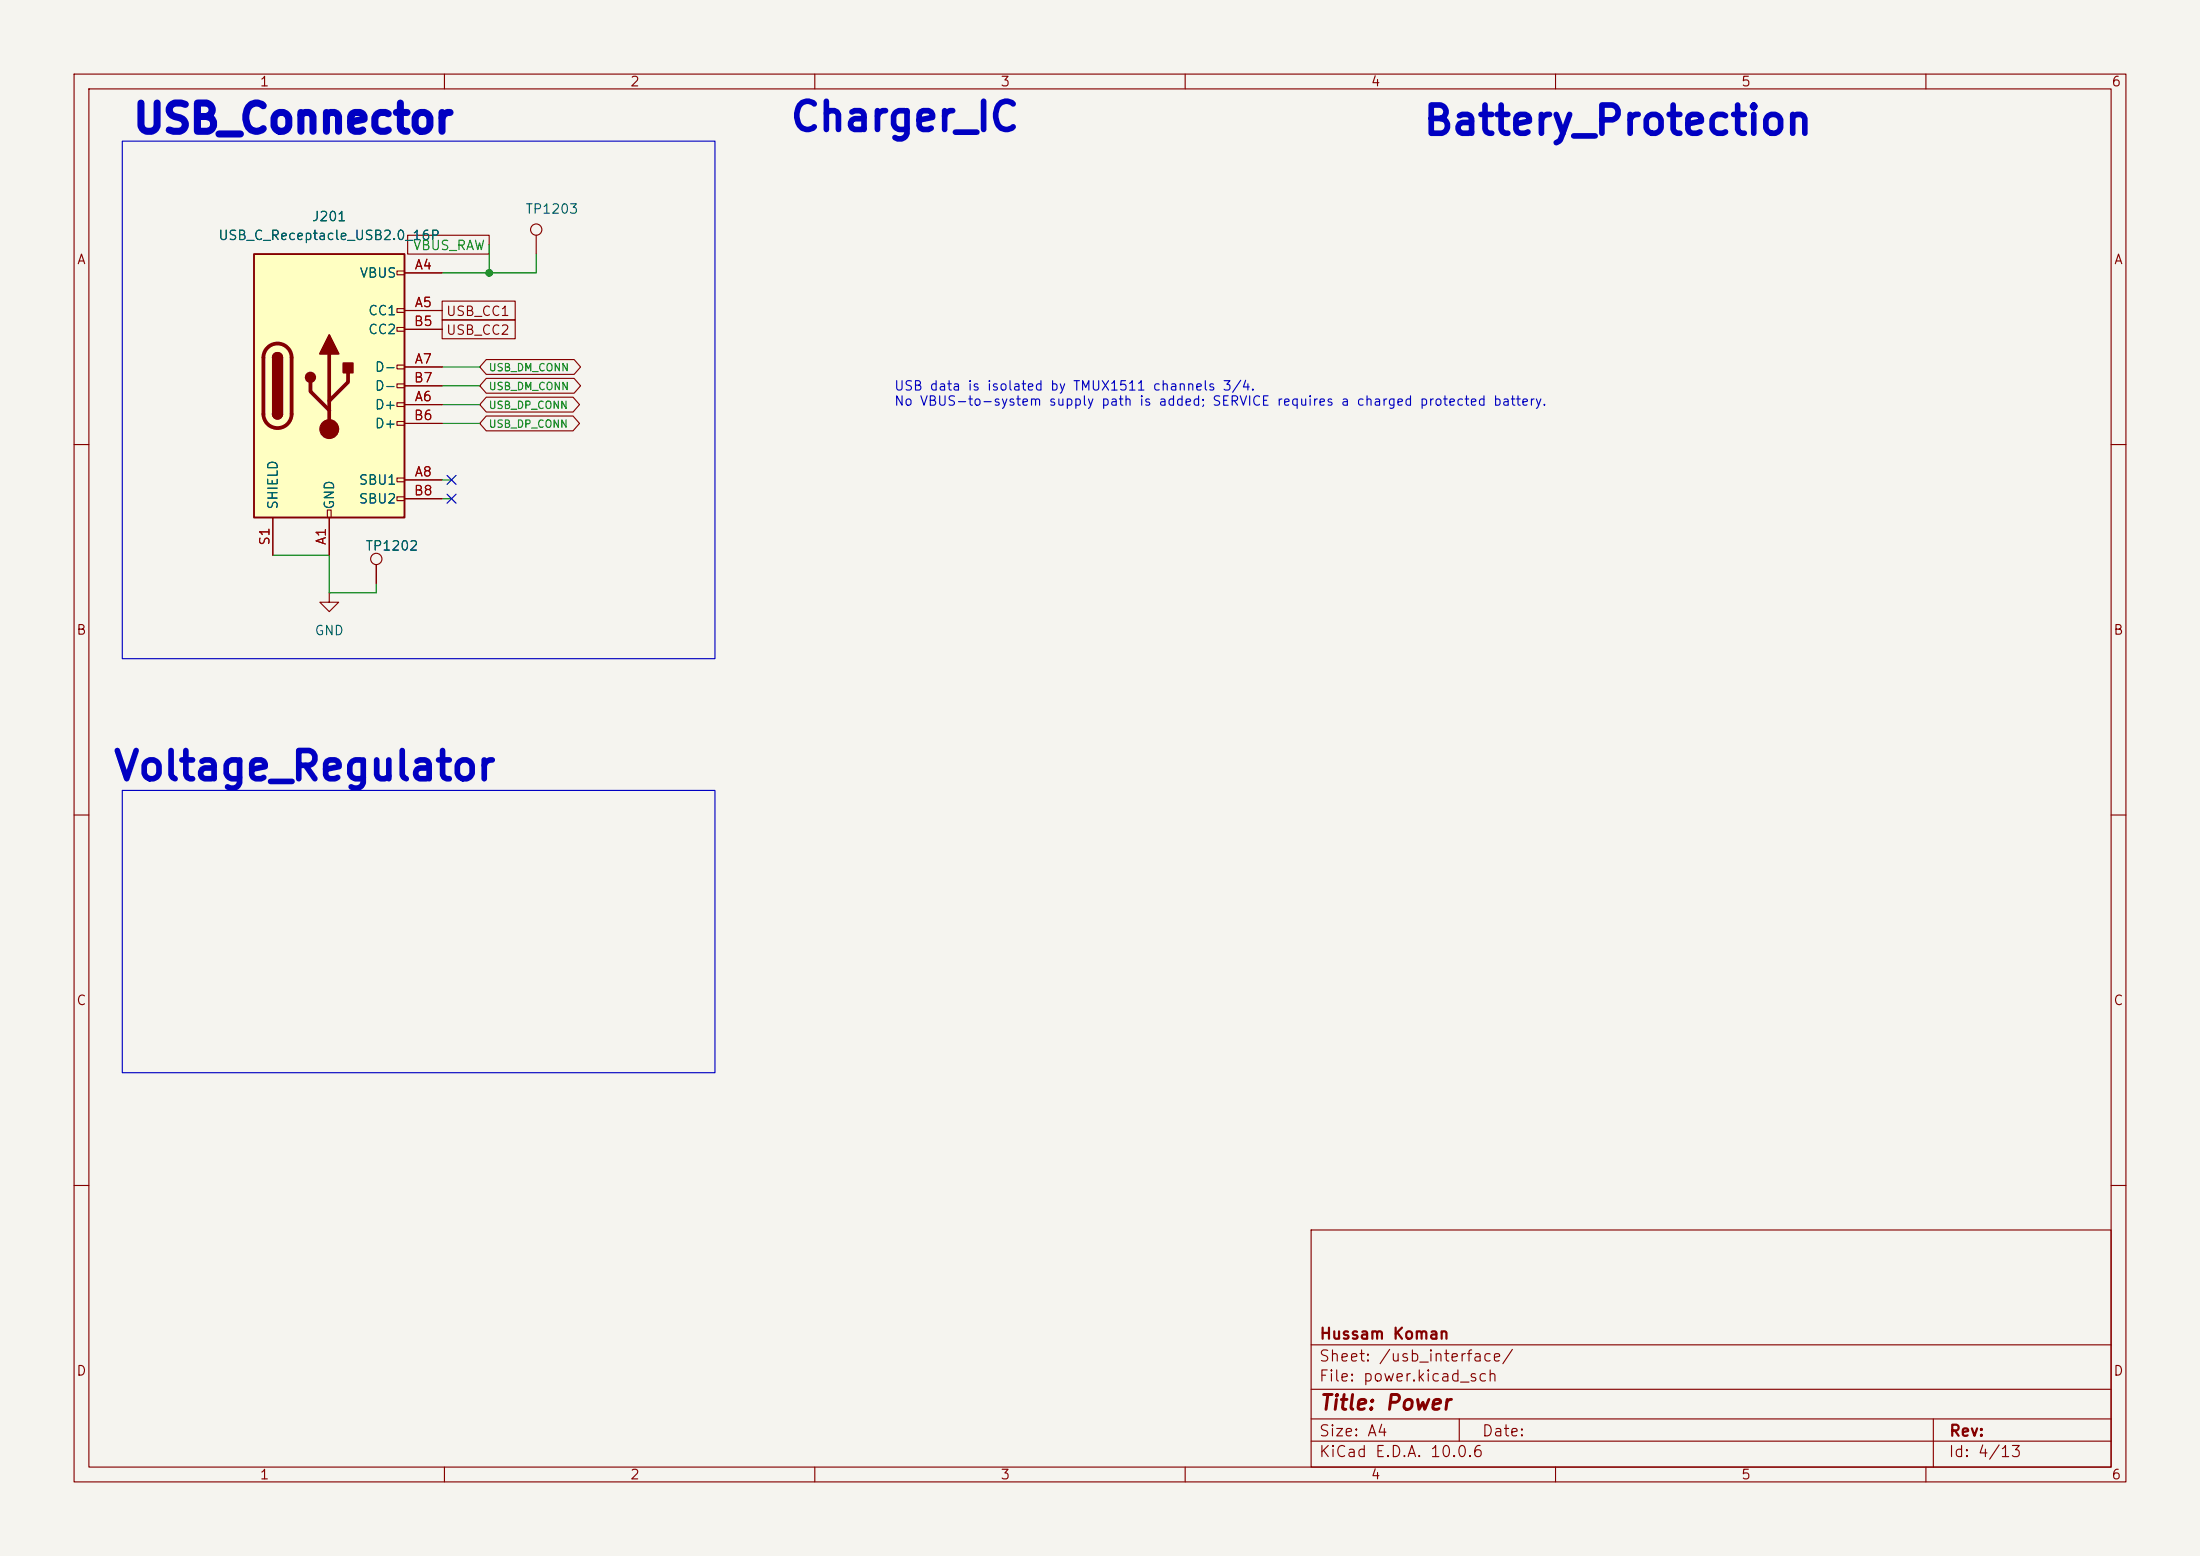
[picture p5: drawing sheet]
(kicad_sch
 (version 20260306)
 (generator "eeschema")
 (generator_version "10.0")
 (paper "A4")
 (title_block
  (title "Power")
  (company "Hussam Koman"))
 (lib_symbols
  (symbol "Connector:TestPoint"
   (pin_numbers (hide yes))
   (pin_names
    (offset 0.762) (hide yes)) (exclude_from_sim no) (in_bom yes) (on_board yes)
   (in_pos_files yes)
   (duplicate_pin_numbers_are_jumpers no)
   (property "Reference" "TP" (at 0 6.858 0) (show_name no) (do_not_autoplace no) (effects (font (size 1.27 1.27))))
   (property "Value" "TestPoint" (at 0 5.08 0) (show_name no) (do_not_autoplace no) (effects (font (size 1.27 1.27))))
   (property "Footprint" "" (at 5.08 0 0) (show_name no) (do_not_autoplace no) (hide yes) (effects (font (size 1.27 1.27))))
   (property "Datasheet" "" (at 5.08 0 0) (show_name no) (do_not_autoplace no) (hide yes) (effects (font (size 1.27 1.27))))
   (property "Description" "test point" (at 0 0 0) (show_name no) (do_not_autoplace no) (hide yes) (effects (font (size 1.27 1.27))))
   (symbol "TestPoint_0_1"
    (circle (center 0 3.302) (radius 0.762) (stroke (width 0) (type default)) (fill (type none))))
   (symbol "TestPoint_1_1"
    (pin passive line (at 0 0 90) (length 2.54) (name "1" (effects (font (size 1.27 1.27)))) (number "1" (effects (font (size 1.27 1.27))))))
   (embedded_fonts no))
  (symbol "IntegrationUSB:USB_C_Receptacle_USB2.0_16P"
   (pin_names
    (offset 1.016)) (exclude_from_sim no) (in_bom yes) (on_board yes)
   (in_pos_files yes)
   (duplicate_pin_numbers_are_jumpers no)
   (property "Reference" "J201" (at 0 22.86 0) (show_name no) (do_not_autoplace no) (effects (font (size 1.27 1.27))))
   (property "Value" "USB_C_Receptacle_USB2.0_16P" (at 0 20.32 0) (show_name no) (do_not_autoplace no) (effects (font (size 1.27 1.27))))
   (property "Footprint" "Connector_USB:USB_C_Receptacle_HRO_TYPE-C-31-M-12" (at 3.81 0 0) (show_name no) (do_not_autoplace no) (hide yes) (effects (font (size 1.27 1.27))))
   (property "Datasheet" "https://www.usb.org/sites/default/files/documents/usb_type-c.zip" (at 3.81 0 0) (show_name no) (do_not_autoplace no) (hide yes) (effects (font (size 1.27 1.27))))
   (property "Description" "USB 2.0-only 16P Type-C Receptacle connector" (at 0 0 0) (show_name no) (do_not_autoplace no) (hide yes) (effects (font (size 1.27 1.27))))
   (property "LCSC Part" "C165948" (at 0 0 0) (show_name no) (do_not_autoplace no) (hide yes) (effects (font (size 1.27 1.27))))
   (property "Availability" "" (at 0 0 0) (show_name no) (do_not_autoplace no) (hide yes) (effects (font (size 1.27 1.27))))
   (property "Check_prices" "" (at 0 0 0) (show_name no) (do_not_autoplace no) (hide yes) (effects (font (size 1.27 1.27))))
   (property "Description_1" "" (at 0 0 0) (show_name no) (do_not_autoplace no) (hide yes) (effects (font (size 1.27 1.27))))
   (property "MANUFACTURER" "" (at 0 0 0) (show_name no) (do_not_autoplace no) (hide yes) (effects (font (size 1.27 1.27))))
   (property "MAXIMUM_PACKAGE_HEIGHT" "" (at 0 0 0) (show_name no) (do_not_autoplace no) (hide yes) (effects (font (size 1.27 1.27))))
   (property "MF" "" (at 0 0 0) (show_name no) (do_not_autoplace no) (hide yes) (effects (font (size 1.27 1.27))))
   (property "MP" "" (at 0 0 0) (show_name no) (do_not_autoplace no) (hide yes) (effects (font (size 1.27 1.27))))
   (property "PARTREV" "" (at 0 0 0) (show_name no) (do_not_autoplace no) (hide yes) (effects (font (size 1.27 1.27))))
   (property "Package" "" (at 0 0 0) (show_name no) (do_not_autoplace no) (hide yes) (effects (font (size 1.27 1.27))))
   (property "Price" "" (at 0 0 0) (show_name no) (do_not_autoplace no) (hide yes) (effects (font (size 1.27 1.27))))
   (property "STANDARD" "" (at 0 0 0) (show_name no) (do_not_autoplace no) (hide yes) (effects (font (size 1.27 1.27))))
   (property "SnapEDA_Link" "" (at 0 0 0) (show_name no) (do_not_autoplace no) (hide yes) (effects (font (size 1.27 1.27))))
   (symbol "USB_C_Receptacle_USB2.0_16P_0_0"
    (rectangle (start -0.254 -17.78) (end 0.254 -16.764) (stroke (width 0) (type default)) (fill (type none)))
    (rectangle (start 10.16 15.494) (end 9.144 14.986) (stroke (width 0) (type default)) (fill (type none)))
    (rectangle (start 10.16 10.414) (end 9.144 9.906) (stroke (width 0) (type default)) (fill (type none)))
    (rectangle (start 10.16 7.874) (end 9.144 7.366) (stroke (width 0) (type default)) (fill (type none)))
    (rectangle (start 10.16 2.794) (end 9.144 2.286) (stroke (width 0) (type default)) (fill (type none)))
    (rectangle (start 10.16 0.254) (end 9.144 -0.254) (stroke (width 0) (type default)) (fill (type none)))
    (rectangle (start 10.16 -2.286) (end 9.144 -2.794) (stroke (width 0) (type default)) (fill (type none)))
    (rectangle (start 10.16 -4.826) (end 9.144 -5.334) (stroke (width 0) (type default)) (fill (type none)))
    (rectangle (start 10.16 -12.446) (end 9.144 -12.954) (stroke (width 0) (type default)) (fill (type none)))
    (rectangle (start 10.16 -14.986) (end 9.144 -15.494) (stroke (width 0) (type default)) (fill (type none))))
   (symbol "USB_C_Receptacle_USB2.0_16P_0_1"
    (rectangle (start -10.16 17.78) (end 10.16 -17.78) (stroke (width 0.254) (type default)) (fill (type background)))
    (polyline (pts (xy -8.89 -3.81) (xy -8.89 3.81)) (stroke (width 0.508) (type default)) (fill (type none)))
    (rectangle (start -7.62 -3.81) (end -6.35 3.81) (stroke (width 0.254) (type default)) (fill (type outline)))
    (arc (start -7.62 3.81) (mid -6.985 4.4423) (end -6.35 3.81) (stroke (width 0.254) (type default)) (fill (type none)))
    (arc (start -7.62 3.81) (mid -6.985 4.4423) (end -6.35 3.81) (stroke (width 0.254) (type default)) (fill (type outline)))
    (arc (start -8.89 3.81) (mid -6.985 5.7067) (end -5.08 3.81) (stroke (width 0.508) (type default)) (fill (type none)))
    (arc (start -5.08 -3.81) (mid -6.985 -5.7067) (end -8.89 -3.81) (stroke (width 0.508) (type default)) (fill (type none)))
    (arc (start -6.35 -3.81) (mid -6.985 -4.4423) (end -7.62 -3.81) (stroke (width 0.254) (type default)) (fill (type none)))
    (arc (start -6.35 -3.81) (mid -6.985 -4.4423) (end -7.62 -3.81) (stroke (width 0.254) (type default)) (fill (type outline)))
    (polyline (pts (xy -5.08 3.81) (xy -5.08 -3.81)) (stroke (width 0.508) (type default)) (fill (type none)))
    (circle (center -2.54 1.143) (radius 0.635) (stroke (width 0.254) (type default)) (fill (type outline)))
    (polyline (pts (xy -1.27 4.318) (xy 0 6.858) (xy 1.27 4.318) (xy -1.27 4.318)) (stroke (width 0.254) (type default)) (fill (type outline)))
    (polyline (pts (xy 0 -2.032) (xy 2.54 0.508) (xy 2.54 1.778)) (stroke (width 0.508) (type default)) (fill (type none)))
    (polyline (pts (xy 0 -3.302) (xy -2.54 -0.762) (xy -2.54 0.508)) (stroke (width 0.508) (type default)) (fill (type none)))
    (polyline (pts (xy 0 -5.842) (xy 0 4.318)) (stroke (width 0.508) (type default)) (fill (type none)))
    (circle (center 0 -5.842) (radius 1.27) (stroke (width 0) (type default)) (fill (type outline)))
    (rectangle (start 1.905 1.778) (end 3.175 3.048) (stroke (width 0.254) (type default)) (fill (type outline))))
   (symbol "USB_C_Receptacle_USB2.0_16P_1_1"
    (pin passive line (at 0 -22.86 90) (length 5.08) (name "GND" (effects (font (size 1.27 1.27)))) (number "A1" (effects (font (size 1.27 1.27)))))
    (pin power_out line (at 15.24 15.24 180) (length 5.08) (name "VBUS" (effects (font (size 1.27 1.27)))) (number "A4" (effects (font (size 1.27 1.27)))))
    (pin bidirectional line (at 15.24 10.16 180) (length 5.08) (name "CC1" (effects (font (size 1.27 1.27)))) (number "A5" (effects (font (size 1.27 1.27)))))
    (pin bidirectional line (at 15.24 -2.54 180) (length 5.08) (name "D+" (effects (font (size 1.27 1.27)))) (number "A6" (effects (font (size 1.27 1.27)))))
    (pin bidirectional line (at 15.24 2.54 180) (length 5.08) (name "D-" (effects (font (size 1.27 1.27)))) (number "A7" (effects (font (size 1.27 1.27)))))
    (pin bidirectional line (at 15.24 -12.7 180) (length 5.08) (name "SBU1" (effects (font (size 1.27 1.27)))) (number "A8" (effects (font (size 1.27 1.27)))))
    (pin passive line (at 15.24 15.24 180) (length 5.08) (hide yes) (name "VBUS" (effects (font (size 1.27 1.27)))) (number "A9" (effects (font (size 1.27 1.27)))))
    (pin passive line (at 0 -22.86 90) (length 5.08) (hide yes) (name "GND" (effects (font (size 1.27 1.27)))) (number "A12" (effects (font (size 1.27 1.27)))))
    (pin passive line (at 0 -22.86 90) (length 5.08) (hide yes) (name "GND" (effects (font (size 1.27 1.27)))) (number "B1" (effects (font (size 1.27 1.27)))))
    (pin passive line (at 15.24 15.24 180) (length 5.08) (hide yes) (name "VBUS" (effects (font (size 1.27 1.27)))) (number "B4" (effects (font (size 1.27 1.27)))))
    (pin bidirectional line (at 15.24 7.62 180) (length 5.08) (name "CC2" (effects (font (size 1.27 1.27)))) (number "B5" (effects (font (size 1.27 1.27)))))
    (pin bidirectional line (at 15.24 -5.08 180) (length 5.08) (name "D+" (effects (font (size 1.27 1.27)))) (number "B6" (effects (font (size 1.27 1.27)))))
    (pin bidirectional line (at 15.24 0 180) (length 5.08) (name "D-" (effects (font (size 1.27 1.27)))) (number "B7" (effects (font (size 1.27 1.27)))))
    (pin bidirectional line (at 15.24 -15.24 180) (length 5.08) (name "SBU2" (effects (font (size 1.27 1.27)))) (number "B8" (effects (font (size 1.27 1.27)))))
    (pin passive line (at 15.24 15.24 180) (length 5.08) (hide yes) (name "VBUS" (effects (font (size 1.27 1.27)))) (number "B9" (effects (font (size 1.27 1.27)))))
    (pin passive line (at 0 -22.86 90) (length 5.08) (hide yes) (name "GND" (effects (font (size 1.27 1.27)))) (number "B12" (effects (font (size 1.27 1.27)))))
    (pin passive line (at -7.62 -22.86 90) (length 5.08) (name "SHIELD" (effects (font (size 1.27 1.27)))) (number "S1" (effects (font (size 1.27 1.27))))))
   (embedded_fonts no))
  (symbol "power:GND"
   (power global)
   (pin_numbers (hide yes))
   (pin_names
    (offset 0) (hide yes)) (exclude_from_sim no) (in_bom yes) (on_board yes)
   (in_pos_files yes)
   (duplicate_pin_numbers_are_jumpers no)
   (property "Reference" "#PWR" (at 0 -6.35 0) (show_name no) (do_not_autoplace no) (hide yes) (effects (font (size 1.27 1.27))))
   (property "Value" "GND" (at 0 -3.81 0) (show_name no) (do_not_autoplace no) (effects (font (size 1.27 1.27))))
   (property "Footprint" "" (at 0 0 0) (show_name no) (do_not_autoplace no) (hide yes) (effects (font (size 1.27 1.27))))
   (property "Datasheet" "" (at 0 0 0) (show_name no) (do_not_autoplace no) (hide yes) (effects (font (size 1.27 1.27))))
   (property "Description" "Power symbol creates a global label with name \"GND\" , ground" (at 0 0 0) (show_name no) (do_not_autoplace no) (hide yes) (effects (font (size 1.27 1.27))))
   (symbol "GND_0_1"
    (polyline (pts (xy 0 0) (xy 0 -1.27) (xy 1.27 -1.27) (xy 0 -2.54) (xy -1.27 -1.27) (xy 0 -1.27)) (stroke (width 0) (type default)) (fill (type none))))
   (symbol "GND_1_1"
    (pin power_in line (at 0 0 270) (length 0) (name "" (effects (font (size 1.27 1.27)))) (number "1" (effects (font (size 1.27 1.27))))))
   (embedded_fonts no)))
 (rectangle (start 16.51 19.05) (end 96.52 88.9) (stroke (width 0) (type default)) (fill (type none)))
 (rectangle (start 16.51 106.68) (end 96.52 144.78) (stroke (width 0) (type default)) (fill (type none)))
 (text "Battery_Protection" (exclude_from_sim no) (at 218.44 16.51 0) (effects (font (size 3.81 3.81) (thickness 0.762)
    (bold yes))))
 (text "USB_Connector" (exclude_from_sim no) (at 39.624 16.256 0) (effects (font (size 3.81 3.81) (thickness 1.016)
    (bold yes))))
 (text "Voltage_Regulator" (exclude_from_sim no) (at 41.148 103.632 0) (effects (font (size 3.81 3.81) (thickness 0.762)
    (bold yes))))
 (text "Charger_IC" (exclude_from_sim no) (at 122.174 16.002 0) (effects (font (size 3.81 3.81) (thickness 0.762)
    (bold yes))))
 (junction (at 66.04 36.83)
  (diameter 0) (color 0 0 0 0))
 (no_connect (at 60.96 67.31))
 (no_connect (at 60.96 64.77))
 (global_label "USB_CC1"
  (shape passive) (at 59.69 41.91 0) (fields_autoplaced yes) (effects (font (size 1.27 1.27)) (justify left))
  (property "Intersheetrefs" "${INTERSHEET_REFS}" (at 70.091 41.91 0) (hide yes) (show_name no) (do_not_autoplace no) (effects (font (size 1.27 1.27)) (justify left))))
 (global_label "VBUS_RAW"
  (shape passive) (at 66.04 33.02 180) (fields_autoplaced yes) (effects (font (size 1.27 1.27)) (justify right))
  (property "Intersheetrefs" "${INTERSHEET_REFS}" (at 54.4899 33.02 0) (hide yes) (show_name no) (do_not_autoplace no) (effects (font (size 1.27 1.27)) (justify right))))
 (global_label "USB_CC2"
  (shape passive) (at 59.69 44.45 0) (fields_autoplaced yes) (effects (font (size 1.27 1.27)) (justify left))
  (property "Intersheetrefs" "${INTERSHEET_REFS}" (at 70.091 44.45 0) (hide yes) (show_name no) (do_not_autoplace no) (effects (font (size 1.27 1.27)) (justify left))))
 (symbol
  (lib_id "power:GND") (at 44.45 80.01 0) (unit 1)
  (body_style 1) (exclude_from_sim no) (in_bom yes) (on_board yes)
  (in_pos_files yes) (dnp no) (fields_autoplaced yes)
  (property "Reference" "#PWR0216" (at 44.45 86.36 0) (hide yes) (show_name no) (do_not_autoplace no) (effects (font (size 1.27 1.27))))
  (property "Value" "GND" (at 44.45 85.09 0) (show_name no) (do_not_autoplace no) (effects (font (size 1.27 1.27))))
  (property "Footprint" "" (at 44.45 80.01 0) (hide yes) (show_name no) (do_not_autoplace no) (effects (font (size 1.27 1.27))))
  (property "Datasheet" "" (at 44.45 80.01 0) (hide yes) (show_name no) (do_not_autoplace no) (effects (font (size 1.27 1.27))))
  (property "Description" "Power symbol creates a global label with name \"GND\" , ground" (at 44.45 80.01 0) (hide yes) (show_name no) (do_not_autoplace no) (effects (font (size 1.27 1.27)))) (pin "1"))
 (symbol
  (lib_id "IntegrationUSB:USB_C_Receptacle_USB2.0_16P") (at 44.45 52.07 0) (unit 1)
  (body_style 1) (exclude_from_sim no) (in_bom yes) (on_board yes)
  (in_pos_files yes) (dnp no) (fields_autoplaced yes)
  (property "Reference" "J201" (at 44.45 29.21 0) (show_name no) (do_not_autoplace no) (effects (font (size 1.27 1.27))))
  (property "Value" "USB_C_Receptacle_USB2.0_16P" (at 44.45 31.75 0) (show_name no) (do_not_autoplace no) (effects (font (size 1.27 1.27))))
  (property "Footprint" "PreservedUSB:USB_C_Receptacle_HRO_TYPE-C-31-M-12" (at 48.26 52.07 0) (hide yes) (show_name no) (do_not_autoplace no) (effects (font (size 1.27 1.27))))
  (property "Datasheet" "https://www.usb.org/sites/default/files/documents/usb_type-c.zip" (at 48.26 52.07 0) (hide yes) (show_name no) (do_not_autoplace no) (effects (font (size 1.27 1.27))))
  (property "Description" "USB 2.0-only 16P Type-C Receptacle connector" (at 44.45 52.07 0) (hide yes) (show_name no) (do_not_autoplace no) (effects (font (size 1.27 1.27))))
  (property "LCSC Part" "C165948" (at 44.45 52.07 0) (hide yes) (show_name no) (do_not_autoplace no) (effects (font (size 1.27 1.27))))
  (property "Availability" "" (at 44.45 52.07 0) (hide yes) (show_name no) (do_not_autoplace no) (effects (font (size 1.27 1.27))))
  (property "Check_prices" "" (at 44.45 52.07 0) (hide yes) (show_name no) (do_not_autoplace no) (effects (font (size 1.27 1.27))))
  (property "Description_1" "" (at 44.45 52.07 0) (hide yes) (show_name no) (do_not_autoplace no) (effects (font (size 1.27 1.27))))
  (property "MANUFACTURER" "Korean Hroparts Elec" (at 44.45 52.07 0) (hide yes) (show_name no) (do_not_autoplace no) (effects (font (size 1.27 1.27))))
  (property "MAXIMUM_PACKAGE_HEIGHT" "" (at 44.45 52.07 0) (hide yes) (show_name no) (do_not_autoplace no) (effects (font (size 1.27 1.27))))
  (property "MF" "" (at 44.45 52.07 0) (hide yes) (show_name no) (do_not_autoplace no) (effects (font (size 1.27 1.27))))
  (property "MP" "TYPE-C-31-M-12" (at 44.45 52.07 0) (hide yes) (show_name no) (do_not_autoplace no) (effects (font (size 1.27 1.27))))
  (property "PARTREV" "" (at 44.45 52.07 0) (hide yes) (show_name no) (do_not_autoplace no) (effects (font (size 1.27 1.27))))
  (property "Package" "" (at 44.45 52.07 0) (hide yes) (show_name no) (do_not_autoplace no) (effects (font (size 1.27 1.27))))
  (property "Price" "" (at 44.45 52.07 0) (hide yes) (show_name no) (do_not_autoplace no) (effects (font (size 1.27 1.27))))
  (property "STANDARD" "" (at 44.45 52.07 0) (hide yes) (show_name no) (do_not_autoplace no) (effects (font (size 1.27 1.27))))
  (property "SnapEDA_Link" "" (at 44.45 52.07 0) (hide yes) (show_name no) (do_not_autoplace no) (effects (font (size 1.27 1.27)))) (pin "S1") (pin "A7") (pin "A8") (pin "B7") (pin "B4") (pin "A6") (pin "A1") (pin "B1") (pin "A12") (pin "A4") (pin "B12") (pin "A9") (pin "B9") (pin "B8") (pin "A5") (pin "B6") (pin "B5"))
 (symbol
  (lib_id "Connector:TestPoint") (at 72.39 34.29 0) (unit 1)
  (body_style 1) (exclude_from_sim no) (in_bom no) (on_board yes)
  (in_pos_files yes) (dnp no)
  (property "Reference" "TP1203" (at 70.866 28.194 0) (show_name no) (do_not_autoplace no) (effects (font (size 1.27 1.27)) (justify left)))
  (property "Value" "TestPoint" (at 74.93 32.2579 0) (hide yes) (show_name no) (do_not_autoplace no) (effects (font (size 1.27 1.27)) (justify left)))
  (property "Footprint" "TestPoint:TestPoint_Pad_D1.0mm" (at 77.47 34.29 0) (hide yes) (show_name no) (do_not_autoplace no) (effects (font (size 1.27 1.27))))
  (property "Datasheet" "" (at 77.47 34.29 0) (hide yes) (show_name no) (do_not_autoplace no) (effects (font (size 1.27 1.27))))
  (property "Description" "test point" (at 72.39 34.29 0) (hide yes) (show_name no) (do_not_autoplace no) (effects (font (size 1.27 1.27))))
  (property "Availability" "" (at 72.39 34.29 0) (hide yes) (show_name no) (do_not_autoplace no) (effects (font (size 1.27 1.27))))
  (property "Check_prices" "" (at 72.39 34.29 0) (hide yes) (show_name no) (do_not_autoplace no) (effects (font (size 1.27 1.27))))
  (property "Description_1" "" (at 72.39 34.29 0) (hide yes) (show_name no) (do_not_autoplace no) (effects (font (size 1.27 1.27))))
  (property "MANUFACTURER" "" (at 72.39 34.29 0) (hide yes) (show_name no) (do_not_autoplace no) (effects (font (size 1.27 1.27))))
  (property "MAXIMUM_PACKAGE_HEIGHT" "" (at 72.39 34.29 0) (hide yes) (show_name no) (do_not_autoplace no) (effects (font (size 1.27 1.27))))
  (property "MF" "" (at 72.39 34.29 0) (hide yes) (show_name no) (do_not_autoplace no) (effects (font (size 1.27 1.27))))
  (property "MP" "" (at 72.39 34.29 0) (hide yes) (show_name no) (do_not_autoplace no) (effects (font (size 1.27 1.27))))
  (property "PARTREV" "" (at 72.39 34.29 0) (hide yes) (show_name no) (do_not_autoplace no) (effects (font (size 1.27 1.27))))
  (property "Package" "" (at 72.39 34.29 0) (hide yes) (show_name no) (do_not_autoplace no) (effects (font (size 1.27 1.27))))
  (property "Price" "" (at 72.39 34.29 0) (hide yes) (show_name no) (do_not_autoplace no) (effects (font (size 1.27 1.27))))
  (property "STANDARD" "" (at 72.39 34.29 0) (hide yes) (show_name no) (do_not_autoplace no) (effects (font (size 1.27 1.27))))
  (property "SnapEDA_Link" "" (at 72.39 34.29 0) (hide yes) (show_name no) (do_not_autoplace no) (effects (font (size 1.27 1.27)))) (pin "1"))
 (symbol
  (lib_id "Connector:TestPoint") (at 50.8 78.74 0) (unit 1)
  (body_style 1) (exclude_from_sim no) (in_bom no) (on_board yes)
  (in_pos_files yes) (dnp no)
  (property "Reference" "TP1202" (at 49.276 73.66 0) (show_name no) (do_not_autoplace no) (effects (font (size 1.27 1.27)) (justify left)))
  (property "Value" "TestPoint" (at 53.34 76.7079 0) (hide yes) (show_name no) (do_not_autoplace no) (effects (font (size 1.27 1.27)) (justify left)))
  (property "Footprint" "TestPoint:TestPoint_Pad_D1.0mm" (at 55.88 78.74 0) (hide yes) (show_name no) (do_not_autoplace no) (effects (font (size 1.27 1.27))))
  (property "Datasheet" "" (at 55.88 78.74 0) (hide yes) (show_name no) (do_not_autoplace no) (effects (font (size 1.27 1.27))))
  (property "Description" "test point" (at 50.8 78.74 0) (hide yes) (show_name no) (do_not_autoplace no) (effects (font (size 1.27 1.27))))
  (property "Availability" "" (at 50.8 78.74 0) (hide yes) (show_name no) (do_not_autoplace no) (effects (font (size 1.27 1.27))))
  (property "Check_prices" "" (at 50.8 78.74 0) (hide yes) (show_name no) (do_not_autoplace no) (effects (font (size 1.27 1.27))))
  (property "Description_1" "" (at 50.8 78.74 0) (hide yes) (show_name no) (do_not_autoplace no) (effects (font (size 1.27 1.27))))
  (property "MANUFACTURER" "" (at 50.8 78.74 0) (hide yes) (show_name no) (do_not_autoplace no) (effects (font (size 1.27 1.27))))
  (property "MAXIMUM_PACKAGE_HEIGHT" "" (at 50.8 78.74 0) (hide yes) (show_name no) (do_not_autoplace no) (effects (font (size 1.27 1.27))))
  (property "MF" "" (at 50.8 78.74 0) (hide yes) (show_name no) (do_not_autoplace no) (effects (font (size 1.27 1.27))))
  (property "MP" "" (at 50.8 78.74 0) (hide yes) (show_name no) (do_not_autoplace no) (effects (font (size 1.27 1.27))))
  (property "PARTREV" "" (at 50.8 78.74 0) (hide yes) (show_name no) (do_not_autoplace no) (effects (font (size 1.27 1.27))))
  (property "Package" "" (at 50.8 78.74 0) (hide yes) (show_name no) (do_not_autoplace no) (effects (font (size 1.27 1.27))))
  (property "Price" "" (at 50.8 78.74 0) (hide yes) (show_name no) (do_not_autoplace no) (effects (font (size 1.27 1.27))))
  (property "STANDARD" "" (at 50.8 78.74 0) (hide yes) (show_name no) (do_not_autoplace no) (effects (font (size 1.27 1.27))))
  (property "SnapEDA_Link" "" (at 50.8 78.74 0) (hide yes) (show_name no) (do_not_autoplace no) (effects (font (size 1.27 1.27)))) (pin "1"))
 (wire (pts (xy 44.45 80.01) (xy 50.8 80.01)) (stroke (width 0) (type default)))
 (wire (pts (xy 36.83 74.93) (xy 44.45 74.93)) (stroke (width 0) (type default)))
 (wire (pts (xy 60.96 64.77) (xy 59.69 64.77)) (stroke (width 0) (type default)))
 (wire (pts (xy 72.39 34.29) (xy 72.39 36.83)) (stroke (width 0) (type default)))
 (wire (pts (xy 66.04 33.02) (xy 66.04 36.83)) (stroke (width 0) (type default)))
 (wire (pts (xy 60.96 67.31) (xy 59.69 67.31)) (stroke (width 0) (type default)))
 (wire (pts (xy 50.8 80.01) (xy 50.8 78.74)) (stroke (width 0) (type default)))
 (wire (pts (xy 44.45 74.93) (xy 44.45 80.01)) (stroke (width 0) (type default)))
 (wire (pts (xy 72.39 36.83) (xy 59.69 36.83)) (stroke (width 0) (type default)))
 (wire (pts (xy 59.69 54.61) (xy 64.77 54.61)) (stroke (width 0) (type default)))
 (global_label "USB_DP_CONN"
  (shape bidirectional) (at 64.77 54.61 0) (effects (font (size 1 1)) (justify left)))
 (wire (pts (xy 59.69 57.15) (xy 64.77 57.15)) (stroke (width 0) (type default)))
 (global_label "USB_DP_CONN"
  (shape bidirectional) (at 64.77 57.15 0) (effects (font (size 1 1)) (justify left)))
 (wire (pts (xy 59.69 49.53) (xy 64.77 49.53)) (stroke (width 0) (type default)))
 (global_label "USB_DM_CONN"
  (shape bidirectional) (at 64.77 49.53 0) (effects (font (size 1 1)) (justify left)))
 (wire (pts (xy 59.69 52.07) (xy 64.77 52.07)) (stroke (width 0) (type default)))
 (global_label "USB_DM_CONN"
  (shape bidirectional) (at 64.77 52.07 0) (effects (font (size 1 1)) (justify left)))
 (text "USB data is isolated by TMUX1511 channels 3/4.\nNo VBUS-to-system supply path is added; SERVICE requires a charged protected battery." (at 120.65 53.34 0) (effects (font (size 1.27 1.27)) (justify left))))
